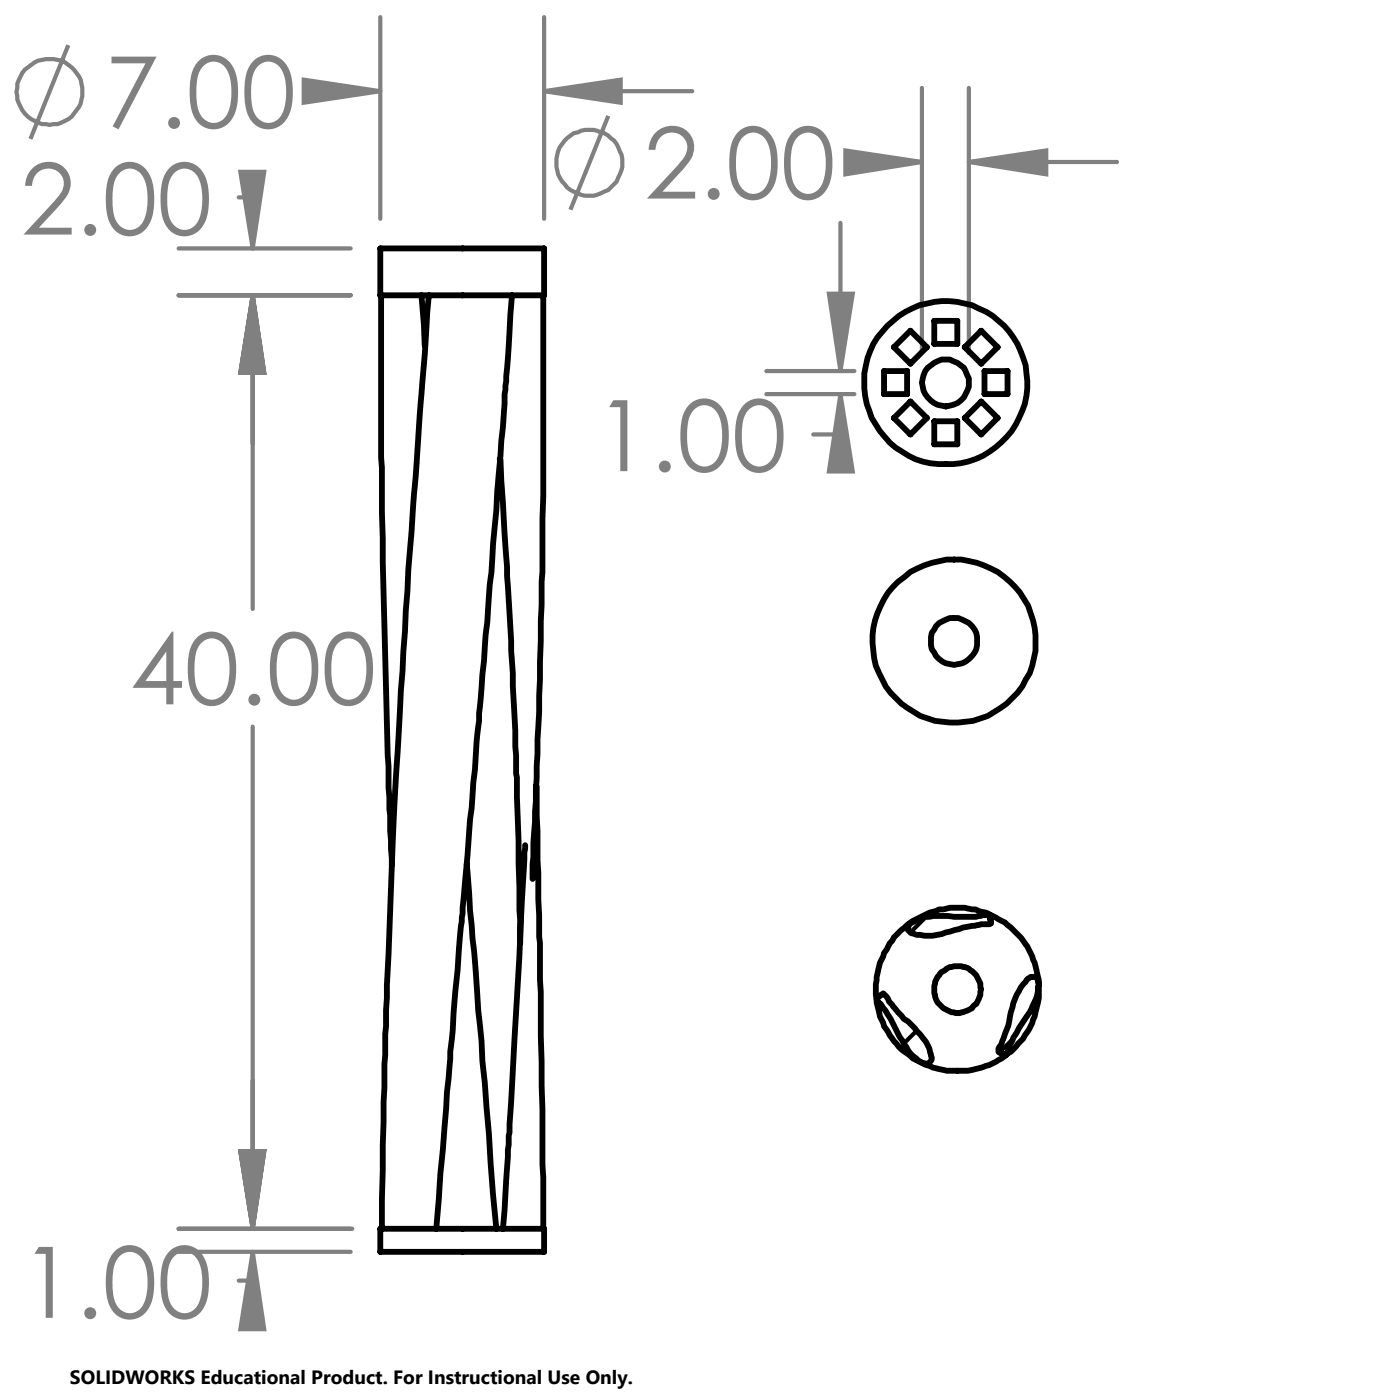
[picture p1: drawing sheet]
<svg xmlns="http://www.w3.org/2000/svg" width="60mm" height="60mm" viewBox="0 0 60 60" stroke-linecap="round" stroke-linejoin="round" font-family="sans-serif">
<g fill="none" stroke="#808080" stroke-width=".18">
<path d="M2.9 1.9l-1.6 4.1M7.7 10.6h7.3M7.7 12.7h7.3M10.2 8.5h.6v2.1M10.3 7.4h1l-.5 3.2zM10.8 12.7v13.4M10.8 12.7l.5 3.3h-1zM13 3.4l3.3 .5-3.3 .5zM13.8 3.9h2.5M16.3 .7v8.7M23.3 .7v8.7M23.3 3.9h6.4"/>
<path d="M23.3 3.9l3.3-.5v1zM26.1 5l-1.7 4M32.8 15.9h3.8M32.8 16.9h3.8M35.5 12.6h1l-.5 3.3zM36 16.9v1.7h-1.1M36 9.6v6.3M36 16.9l.5 3.3h-1zM36.2 6.4l3.3 .5-3.3 .6zM37 6.9h2.5M39.5 3.8v11.3M41.5 6.9l3.3-.5v1.1z"/>
<path d="M41.5 3.8v11.3M41.5 6.9h6.4M10.8 31.1v21.6M7.7 52.7h7.4M7.7 53.7h7.3M10.3 49.3h1l-.5 3.4zM10.8 53.7v1.2h-.6M10.8 53.7l.5 3.3h-1z"/>
<circle cx="2.1" cy="3.9" r="1.41"/>
<circle cx="25.2" cy="7" r="1.42"/>
</g>
<path d="M10.3 49.3h1l-.5 3.4zM10.8 53.7l.5 3.3h-1zM10.3 7.4h1l-.5 3.2zM10.8 12.7l.5 3.3h-1zM10.3 49.3h1l-.5 3.4zM10.8 12.7l.5 3.3h-1zM23.3 3.9l3.3-.5v1zM13 3.4l3.3 .5-3.3 .5zM36.2 6.4l3.3 .5-3.3 .6zM41.5 6.9l3.3-.5v1.1zM35.5 12.6h1l-.5 3.3zM36 16.9l.5 3.3h-1z" fill="#808080"/>
<g fill="none" stroke="#000" stroke-width=".25">
<path d="M16.3 10.6h7v2.1h-7zM16.3 12.7l.1 11.4 .4 13M18.1 12.7l.1 2.1M18.4 12.7l-.9 11.7-.6 10.2-.4 9.7-.1 8.4M21.4 19.7l.7 11.6 .2 9.1M21.9 12.7l-.8 11.8-2.4 28.2M23.3 12.7l-.1 11.8-.4 13.2M37.9 15.9h1v1h-1zM38.3 17.9l.7-.7 .7 .7-.7 .7zM38.3 14.9l.7-.7 .7 .7-.7 .7zM40 13.8h1v.9h-1zM40 18.1h1v.9h-1z"/>
<path d="M41.3 14.9l.8-.7 .7 .7-.7 .7zM41.3 17.9l.8-.7 .7 .7-.7 .7zM42.2 15.9h1v1h-1zM20 37l1.3 15.7M22.5 36.2l-.9 16.5M23 33.7l.1 6.7 .2 12.3M39 39.6l.1-.1a3.3 3.3 0 0 1 2-.2h.9a.29 .29 0 0 1 .4 0l.1 .3h-.1l-1.5 .3a2.09 2.09 0 0 1-2 0zM16.3 52.7h7v1h-7zM37.6 42.7a.18 .18 0 0 1 .2-.1 .18 .18 0 0 1 .2 .1l.7 1 .4 .2a1.96 1.96 0 0 1 .8 1.6 .41 .41 0 0 1-.6-.1l-.6-.7a6.5 6.5 0 0 0-1.1-1.8zM44 42a.28 .28 0 0 1 .4-.1 .28 .28 0 0 1 .1 .4l-.1 .5-.2 .4-1 1.7a.21 .21 0 0 1-.3 .3 .21 .21 0 0 1 0-.4l.3-.9 .1-.5a2.91 2.91 0 0 1 .7-1.4z"/>
<circle cx="40.5" cy="16.4" r="1"/>
<circle cx="40.5" cy="16.4" r="3.5"/>
<circle cx="40.9" cy="27.5" r="3.5"/>
<circle cx="40.9" cy="27.5" r=".99"/>
<circle cx="41" cy="42.4" r="1.01"/>
<circle cx="41" cy="42.4" r="3.5"/>
</g>
<path d="M39.7 39.3l-.7 .7M39.3 44.2l-.6 .5M43.4 44.5l-.6 .6" fill="none" stroke="#000" stroke-width=".18"/>
<g font-size="4.2" fill="#808080">
<text x="4.5" y="5.5">7.00</text>
<text x=".9" y="10.1">2.00</text>
<text x="27.6" y="8.5">2.00</text>
<text x="25.5" y="20.2">1.00</text>
<text x="5.6" y="30.2">40.00</text>
<text x=".9" y="56.5">1.00</text>
</g>
<text font-size=".8" x="3" y="59.3">SOLIDWORKS Educational Product. For Instructional Use Only.</text>
</svg>
